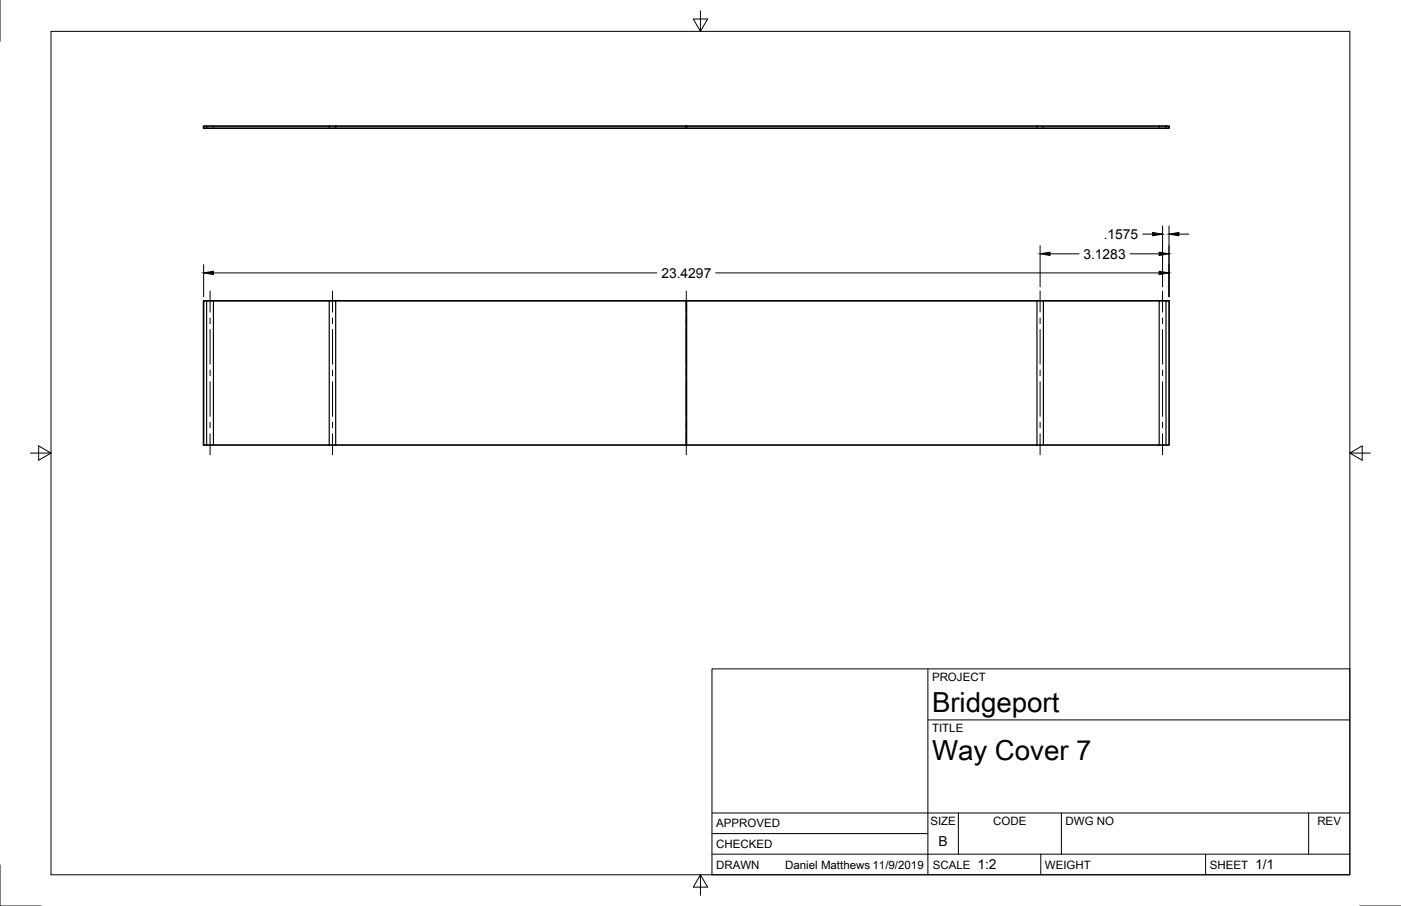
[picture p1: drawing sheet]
<svg xmlns="http://www.w3.org/2000/svg" width="432mm" height="279mm" viewBox="0 0 432 279" stroke-linecap="round" stroke-linejoin="round" font-family="sans-serif">
<!-- layer: Visible -->
<path d="M62.7 38.9h297.6v.6h-297.6zM62.7 92.8h297.6v44.4h-297.6z" fill="none" stroke="#000" stroke-width=".51"/>
<!-- layer: Visible Narrow -->
<g fill="none" stroke="#000" stroke-width=".36">
<path d="M63.7 38.9v.6M65.8 38.9v.6M101.5 38.9v.6M103.5 38.9v.6M211.4 38.9v.6M211.6 38.9v.6M319.6 38.9v.6M321.6 38.9v.6M357.3 38.9v.6M359.4 38.9v.6M63.7 92.8v44.4M65.8 92.8v44.4"/>
<path d="M101.5 92.8v44.4M103.5 92.8v44.4M211.4 92.8v44.4M211.6 92.8v44.4M319.6 92.8v44.4M321.6 92.8v44.4M357.3 92.8v44.4M359.4 92.8v44.4"/>
</g>
<!-- layer: Border -->
<path d="M0 0v12.7M15.7 9.7h400.3v260.1h-400.3zM215.9 3.3v6.4l-2.2-3.8h4.4l-2.2 3.8M9.4 139.7h6.3l-3.8-2.2v4.4l3.8-2.2M416 139.7l3.8 2.2v-4.4l-3.8 2.2h6.4M0 266.7v12.7h12.7M215.9 269.8l2.2 3.8h-4.4l2.2-3.8v6.3M419.1 279.4h12.7" fill="none" stroke="#000" stroke-width=".31"/>
<!-- layer: Titleblock -->
<path d="M219.4 206.3h196.6v63.5h-196.6zM286 206.3v63.5M286 222h130M219.4 257.1h66.6M219.4 250.7h196.6M295.4 250.7v12.7M327.1 250.7v12.7M403.3 250.7v12.7M219.4 263.4h196.6M320.8 263.4v6.4M371.6 263.4v6.4" fill="none" stroke="#000" stroke-width=".31"/>
<!-- layer: Dimensions -->
<path d="M320.6 75.7v12.8M323.6 78.3h9M348.3 78.3h9M352.2 72.2h3.1M358.3 69.7v18.8M360.3 69.7v21.8M363.3 72.2h3.1M62.8 81.6v9.9M65.8 84.2h136.7M220.6 84.2h136.7" fill="none" stroke="#000" stroke-width=".31"/>
<path d="M320.6 78.3l3-.5v1zM355.3 71.7l3 .5-3 .5zM357.3 77.8l3 .5-3 .5zM360.3 72.2l3-.5v1zM62.8 84.2l3-.5v1zM357.3 83.7l3 .5-3 .5z" fill="#000" stroke="#000" stroke-width=".31"/>
<!-- layer: Center Lines -->
<g fill="none" stroke="#000" stroke-width=".31">
<path d="M64.7 89.7v6.6M64.7 98v1.8M102.5 89.7v6.6M102.5 98v1.8M211.5 89.7v6.6M211.5 98v1.8M320.6 89.7v6.6M320.6 98v1.8M358.3 89.7v6.6M358.3 98v1.8M64.7 101.6v10.7M64.7 114.1v1.8"/>
<path d="M64.7 117.7v10.7M102.5 101.6v10.7M102.5 114.1v1.8M102.5 117.7v10.7M211.5 101.6v10.7M211.5 114.1v1.8M211.5 117.7v10.7M320.6 101.6v10.7M320.6 114.1v1.8M320.6 117.7v10.7M358.3 101.6v10.7M358.3 114.1v1.8"/>
<path d="M358.3 117.7v10.7M64.7 130.2v1.8M64.7 133.8v6.5M102.5 130.2v1.8M102.5 133.8v6.5M211.5 130.2v1.8M211.5 133.8v6.5M320.6 130.2v1.8M320.6 133.8v6.5M358.3 130.2v1.8M358.3 133.8v6.5"/>
</g>
<g font-size="8.5">
<text x="287.3" y="219.5">Bridgeport</text>
<text x="287.3" y="234.5">Way Cover 7</text>
</g>
<g font-size="4.3">
<text x="340.2" y="73.7">.1575</text>
<text x="333.9" y="79.8">3.1283</text>
<text x="203.9" y="85.7">23.4297</text>
<text x="289.3" y="261">B</text>
<text x="301.2" y="268.1">1:2</text>
<text x="386.8" y="268.1">1/1</text>
</g>
<g font-size="3.5">
<text x="287.3" y="210.1">PROJECT</text>
<text x="287.3" y="225.8">TITLE</text>
<text x="220.7" y="255.2">APPROVED</text>
<text x="286.7" y="254.5">SIZE</text>
<text x="306.1" y="254.5">CODE</text>
<text x="328.4" y="254.5">DWG NO</text>
<text x="406" y="254.5">REV</text>
<text x="220.7" y="261.5">CHECKED</text>
<text x="220.7" y="267.9">DRAWN</text>
<text x="242" y="267.9">Daniel Matthews 11/9/2019</text>
<text x="287.5" y="267.9">SCALE</text>
<text x="322.1" y="267.9">WEIGHT</text>
<text x="372.9" y="267.9">SHEET</text>
</g>
</svg>
